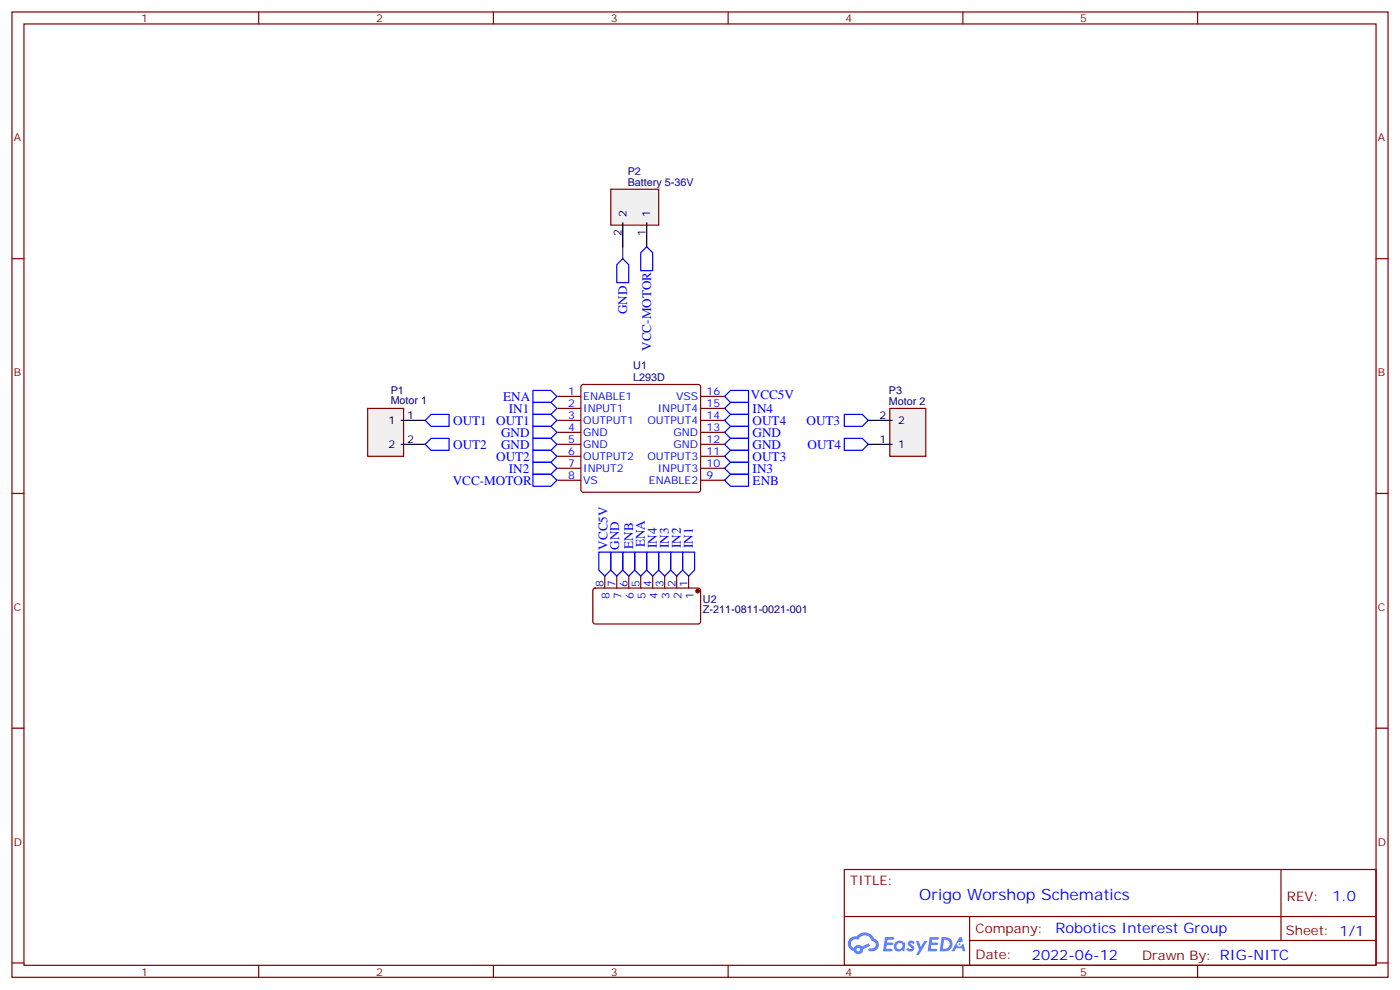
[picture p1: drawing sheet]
<svg xmlns="http://www.w3.org/2000/svg" width="412mm" height="292mm" viewBox="0 0 412 292" stroke-linecap="round" stroke-linejoin="round" font-family="sans-serif">
<g fill="none" stroke="#870000" stroke-width=".35">
<path d="M3.5 3.5h405.4v284.4h-405.4zM7.1 7.1h398.2v277.2h-398.2zM76.2 3.5v3.6M145.3 3.5v3.6M214.5 3.5v3.6M283.6 3.5v3.6M352.8 3.5v3.6M3.5 76.2h3.6M405.3 76.2h3.6M3.5 145.3h3.6M405.3 145.3h3.6M3.5 214.5h3.6"/>
<path d="M405.3 214.5h3.6M248.7 256.1h156.6v28.2h-156.6zM377.3 256.1v20.9M248.7 270h156.5M285.6 277h119.6M285.6 270v14.1M3.5 283.6h3.6M76.2 284.3v3.6M145.3 284.3v3.6M214.5 284.3v3.6M283.6 284.3v3.6M352.8 284.3v3.6"/>
<path d="M405.3 283.6h3.6"/>
</g>
<g fill="#5487ff">
<path d="M267.7 277.3a1.22 1.22 0 0 1 1.7 .3l-.4 .5a.47 .47 0 0 0-.3-.4 .47 .47 0 0 0-.5 .2l.1 .3a1.14 1.14 0 0 1 .8 1.7 1.14 1.14 0 0 1-1.9 0l-.2-.2 .5-.5 .7 .4a.29 .29 0 0 0 .3-.3 .29 .29 0 0 0-.2-.3 1.04 1.04 0 0 1-.6-1.7z"/>
<path d="M260.7 276h2.4l.3 .2-.2 .5-1.8 .1-.1 .8h1.5l.3 .4-.3 .4h-1.6l-.2 1.1h1.7l.2 .3-.2 .3-2.6 .1z"/>
<path d="M273.8 276h2.4l.3 .2-.1 .5-1.8 .1-.2 .8h1.6l.3 .4-.4 .4h-1.6l-.1 1.1h1.7l.2 .3-.2 .3-2.6 .1z"/>
<path d="M282.6 276.1h.7l.3 1.2-.6 .3a.69 .69 0 0 0-1 .3 .69 .69 0 0 0 .4 1 .69 .69 0 0 0 .9-.7l.5-.2 .6 2.2h-.8l-.2-.9h-1.8l-.5 .9h-.8z"/>
<path d="M269.8 277.1h.8l.6 1.8 1.1-1.8h.9l-2.6 4.2h-.8l.9-1.5z"/>
<path d="M277.4 276.1l-.6 4.1h1.3a2.11 2.11 0 0 0 2.5-2.1 2.11 2.11 0 0 0-2.5-2zM278.1 276.8a1.39 1.39 0 0 1 1.7 1.4 1.39 1.39 0 0 1-1.8 1.3h-.3z"/>
<path d="M263.7 277.7a1.54 1.54 0 0 0-.1 2.1 1.54 1.54 0 0 0 2.2 .2l.6 .2 .3-2.3-.2-.2-.4-.1a1.49 1.49 0 0 0-2.4 .1zM264 278.7a.94 .94 0 0 1 1.8 0 .94 .94 0 0 1-1.8 0z"/>
<path d="M250.4 276.4a2.18 2.18 0 0 0 1.1 3.7 1.44 1.44 0 0 0 1.6 1 1.44 1.44 0 0 0 1.2-1.5l2-1-.5-.8-1.9 1a1.47 1.47 0 0 0-2.4 .4 1.39 1.39 0 0 1-.7-1.9 1.39 1.39 0 0 1 2-.5 2.12 2.12 0 0 1 2.2-1.3 2.12 2.12 0 0 1 1.9 1.7 1.14 1.14 0 0 1 1.1 1.4 1.14 1.14 0 0 1-1.7 .8 .43 .43 0 0 0-.5 .3 .43 .43 0 0 0 .4 .5 1.98 1.98 0 0 0 2.5-1.2 1.98 1.98 0 0 0-1.2-2.5 3.1 3.1 0 0 0-5.3-.7l-.9 .1zM252.3 279.7a.55 .55 0 0 1 1.1 0 .55 .55 0 0 1-1.1 0z"/>
<circle cx="282.6" cy="278.1" r=".26"/>
</g>
<g fill="none" stroke="#870000" stroke-width=".35">
<path d="M164 116.8h7.1M171.3 113.4l.5-.2h33.9l.5 .2 .2 .5v30.4l-.3 .5-.4 .2h-33.9l-.5-.2-.2-.5v-30.4zM206.4 116.8h7M164 120.3h7.1M164 123.8h7.1M164 127.4h7.1M164 130.9h7.1M164 134.4h7.1M164 137.9h7.1M206.4 120.3h7M206.4 123.8h7M206.4 127.4h7"/>
<path d="M206.4 130.9h7M206.4 134.4h7M206.4 137.9h7M164 141.5h7.1M206.4 141.5h7"/>
</g>
<path d="M108.3 120.3h10.6v14.1h-10.6z" fill="#f0f0f0" stroke="#870000" stroke-width=".35"/>
<path d="M118.2 123.8h7M118.2 130.9h7" fill="none" stroke="#000" stroke-width=".35"/>
<path d="M179.9 55.7h14.1v10.6h-14.1z" fill="#f0f0f0" stroke="#870000" stroke-width=".35"/>
<path d="M183.4 65.6v7.1M190.5 65.6v7.1" fill="none" stroke="#000" stroke-width=".35"/>
<path d="M262.1 120.3h10.6v14.1h-10.6z" fill="#f0f0f0" stroke="#870000" stroke-width=".35"/>
<path d="M255.8 130.9h7M255.8 123.8h7" fill="none" stroke="#000" stroke-width=".35"/>
<path d="M174.9 173.4l.4-.2 30.6 .1 .5 .6-.1 9.5-.6 .4-30.6-.1-.5-.6v-9.2zM178.2 169.7v3.5M181.7 169.7v3.5M185.2 169.7v3.5M188.7 169.7v3.5M192.3 169.7v3.5M195.8 169.7v3.5M199.3 169.7v3.5M202.8 169.7v3.5" fill="none" stroke="#870000" stroke-width=".35"/>
<circle cx="205.5" cy="174.1" r=".53" fill="#870000" stroke="#870000" stroke-width=".35"/>
<g fill="none" stroke="#00f" stroke-width=".35">
<path d="M183.4 76.2l1.8 1.8v5.3h-3.5v-5.3zM190.5 72.7l1.8 1.7v5.3h-3.6v-5.3zM157 118.5h5.3l1.7 1.8-1.7 1.8h-5.3zM157 115h5.3l1.7 1.8-1.7 1.7h-5.3zM213.4 116.8l1.8-1.8h5.3v3.5h-5.3zM125.2 130.9l1.8-1.8h5.3v3.5h-5.3zM125.2 123.8l1.8-1.7h5.3v3.5h-5.3zM157 136.2h5.3l1.7 1.7-1.7 1.8h-5.3zM157 132.6h5.3l1.7 1.8-1.7 1.8h-5.3zM157 139.7h5.3l1.7 1.8-1.7 1.7h-5.3zM157 122.1h5.3l1.7 1.7-1.7 1.8h-5.3zM157 125.6h5.3l1.7 1.8-1.7 1.7h-5.3z"/>
<path d="M157 129.1h5.3l1.7 1.8-1.7 1.7h-5.3zM213.4 123.8l1.8-1.7h5.3v3.5h-5.3zM213.4 134.4l1.8-1.8h5.3v3.6h-5.3zM213.4 137.9l1.8-1.7h5.3v3.5h-5.3zM213.4 120.3l1.8-1.8h5.3v3.6h-5.3zM213.4 130.9l1.8-1.8h5.3v3.5h-5.3zM215.2 125.6h5.3v3.5h-5.3l-1.8-1.7zM248.7 122.1h5.3l1.8 1.7-1.8 1.8h-5.3zM248.7 129.1h5.3l1.8 1.8-1.8 1.7h-5.3zM213.4 141.5l1.8-1.8h5.3v3.5h-5.3zM176.4 162.6h3.5v5.3l-1.7 1.8-1.8-1.8zM179.9 162.6h3.5v5.3l-1.7 1.8-1.8-1.8z"/>
<path d="M183.4 162.6h3.6v5.3l-1.8 1.8-1.8-1.8zM187 162.6h3.5v5.3l-1.8 1.8-1.7-1.8zM190.5 162.6h3.5v5.3l-1.7 1.8-1.8-1.8zM194 162.6h3.6v5.3l-1.8 1.8-1.8-1.8zM197.6 162.6h3.5v5.3l-1.8 1.8-1.7-1.8zM201.1 162.6h3.5v5.3l-1.8 1.8-1.7-1.8z"/>
</g>
<path d="M183.4 72.7v3.5" fill="none" stroke="#008700" stroke-width=".35"/>
<text font-size="4.6" fill="#00f" x="270.8" y="265.1">Origo Worshop Schematics</text>
<g font-size="4.2" fill="#00f">
<text x="392.5" y="265.4">1.0</text>
<text x="310.9" y="274.9">Robotics Interest Group</text>
<text x="304" y="282.7">2022-06-12</text>
</g>
<g font-size="3.9" fill="#00f">
<text x="184.7" y="92.6" transform="rotate(-90 184.7 92.6)">GND</text>
<text x="191.8" y="103.3" transform="rotate(-90 191.8 103.3)">VCC-MOTOR</text>
<text x="148.2" y="118">ENA</text>
<text x="221.2" y="117.5">VCC5V</text>
<text x="133.5" y="125.1">OUT1</text>
<text x="146.2" y="125.1">OUT1</text>
<text x="149.9" y="121.6">IN1</text>
<text x="221.7" y="121.6">IN4</text>
<text x="221.7" y="125.1">OUT4</text>
<text x="237.6" y="125.1">OUT3</text>
<text x="147.6" y="128.6">GND</text>
<text x="221.7" y="128.6">GND</text>
<text x="133.5" y="132.1">OUT2</text>
<text x="146.2" y="135.7">OUT2</text>
<text x="147.6" y="132.1">GND</text>
<text x="221.7" y="132.1">GND</text>
<text x="221.7" y="135.7">OUT3</text>
<text x="237.9" y="132.1">OUT4</text>
<text x="133.4" y="142.7">VCC-MOTOR</text>
<text x="149.9" y="139.2">IN2</text>
<text x="221.7" y="142.7">ENB</text>
<text x="221.7" y="139.2">IN3</text>
<text x="178.9" y="161.9" transform="rotate(-90 178.9 161.9)">VCC5V</text>
<text x="182.4" y="161.9" transform="rotate(-90 182.4 161.9)">GND</text>
<text x="186.5" y="161.6" transform="rotate(-90 186.5 161.6)">ENB</text>
<text x="190" y="161.2" transform="rotate(-90 190 161.2)">ENA</text>
<text x="193.5" y="161.4" transform="rotate(-90 193.5 161.4)">IN4</text>
<text x="197.1" y="161.4" transform="rotate(-90 197.1 161.4)">IN3</text>
<text x="200.6" y="161.4" transform="rotate(-90 200.6 161.4)">IN2</text>
<text x="204.1" y="161.4" transform="rotate(-90 204.1 161.4)">IN1</text>
</g>
<g font-size="3.9" fill="#800">
<text x="250.5" y="260.7">TITLE:</text>
<text x="379.1" y="265.4">REV:</text>
<text x="287.4" y="274.9">Company:</text>
<text x="378.7" y="275.5">Sheet: 1/1</text>
<text x="287.4" y="282.6">Date:</text>
<text x="336.4" y="282.7">Drawn By: RIG-NITC</text>
</g>
<g font-size="3.2" fill="#800">
<text x="41.6" y="6.5">1</text>
<text x="110.8" y="6.5">2</text>
<text x="179.9" y="6.5">3</text>
<text x="249.1" y="6.5">4</text>
<text x="318.2" y="6.5">5</text>
<text x="4.1" y="41.6">A</text>
<text x="405.9" y="41.6">A</text>
<text x="4.1" y="110.8">B</text>
<text x="405.9" y="110.8">B</text>
<text x="4.1" y="179.9">C</text>
<text x="405.9" y="179.9">C</text>
<text x="4.1" y="249.1">D</text>
<text x="405.9" y="249.1">D</text>
<text x="41.6" y="287.3">1</text>
<text x="110.8" y="287.3">2</text>
<text x="179.9" y="287.3">3</text>
<text x="249.1" y="287.3">4</text>
<text x="318.2" y="287.3">5</text>
</g>
<g font-size="3.2" fill="#000080">
<text x="184.9" y="51.5">P2</text>
<text x="184.9" y="54.7">Battery 5-36V</text>
<text x="186.5" y="112.1">L293D</text>
<text x="186.5" y="108.8">U1</text>
<text x="115.1" y="119.1">Motor 1</text>
<text x="115.1" y="115.9">P1</text>
<text x="261.8" y="119.2">Motor 2</text>
<text x="261.8" y="116.1">P3</text>
<text x="207.1" y="177.6">U2</text>
<text x="207.1" y="180.7">Z-211-0811-0021-001</text>
</g>
<g font-size="3.2">
<text x="184.5" y="63.9" transform="rotate(-90 184.5 63.9)">2</text>
<text x="191.6" y="63.9" transform="rotate(-90 191.6 63.9)">1</text>
<text x="183.1" y="69.4" transform="rotate(-90 183.1 69.4)">2</text>
<text x="190.1" y="69.4" transform="rotate(-90 190.1 69.4)">1</text>
<text x="114.4" y="124.9">1</text>
<text x="119.9" y="123.5">1</text>
<text x="259" y="123.5">2</text>
<text x="264.6" y="124.9">2</text>
<text x="114.4" y="131.9">2</text>
<text x="119.9" y="130.5">2</text>
<text x="259" y="130.5">1</text>
<text x="264.6" y="131.9">1</text>
</g>
<g font-size="3.2" fill="#00f">
<text x="167.3" y="116.4">1</text>
<text x="167.3" y="119.9">2</text>
<text x="171.8" y="117.8">ENABLE1</text>
<text x="199.2" y="117.8">VSS</text>
<text x="208.1" y="119.9">15</text>
<text x="208.1" y="116.4">16</text>
<text x="167.3" y="123.5">3</text>
<text x="171.8" y="121.4">INPUT1</text>
<text x="171.8" y="124.9">OUTPUT1</text>
<text x="190.7" y="124.9">OUTPUT4</text>
<text x="193.8" y="121.4">INPUT4</text>
<text x="208.1" y="123.5">14</text>
<text x="167.3" y="127">4</text>
<text x="167.3" y="130.5">5</text>
<text x="171.8" y="128.4">GND</text>
<text x="171.8" y="131.9">GND</text>
<text x="198.4" y="131.9">GND</text>
<text x="198.4" y="128.4">GND</text>
<text x="208.1" y="130.5">12</text>
<text x="208.1" y="127">13</text>
<text x="167.3" y="134.1">6</text>
<text x="167.3" y="137.6">7</text>
<text x="171.8" y="135.5">OUTPUT2</text>
<text x="190.7" y="135.5">OUTPUT3</text>
<text x="208.1" y="137.6">10</text>
<text x="208.1" y="134.1">11</text>
<text x="167.3" y="141.1">8</text>
<text x="171.8" y="139">INPUT2</text>
<text x="171.8" y="142.5">VS</text>
<text x="191.2" y="142.5">ENABLE2</text>
<text x="193.8" y="139">INPUT3</text>
<text x="208.1" y="141.1">9</text>
<text x="177.8" y="173" transform="rotate(-90 177.8 173)">8</text>
<text x="181.3" y="173" transform="rotate(-90 181.3 173)">7</text>
<text x="184.9" y="173" transform="rotate(-90 184.9 173)">6</text>
<text x="188.4" y="173" transform="rotate(-90 188.4 173)">5</text>
<text x="191.9" y="173" transform="rotate(-90 191.9 173)">4</text>
<text x="195.4" y="173" transform="rotate(-90 195.4 173)">3</text>
<text x="199" y="173" transform="rotate(-90 199 173)">2</text>
<text x="202.5" y="173" transform="rotate(-90 202.5 173)">1</text>
<text x="179.6" y="176.5" transform="rotate(-90 179.6 176.5)">8</text>
<text x="183.1" y="176.5" transform="rotate(-90 183.1 176.5)">7</text>
<text x="186.6" y="176.5" transform="rotate(-90 186.6 176.5)">6</text>
<text x="190.1" y="176.5" transform="rotate(-90 190.1 176.5)">5</text>
<text x="193.7" y="176.5" transform="rotate(-90 193.7 176.5)">4</text>
<text x="197.2" y="176.5" transform="rotate(-90 197.2 176.5)">3</text>
<text x="200.7" y="176.5" transform="rotate(-90 200.7 176.5)">2</text>
<text x="204.3" y="176.5" transform="rotate(-90 204.3 176.5)">1</text>
</g>
</svg>
